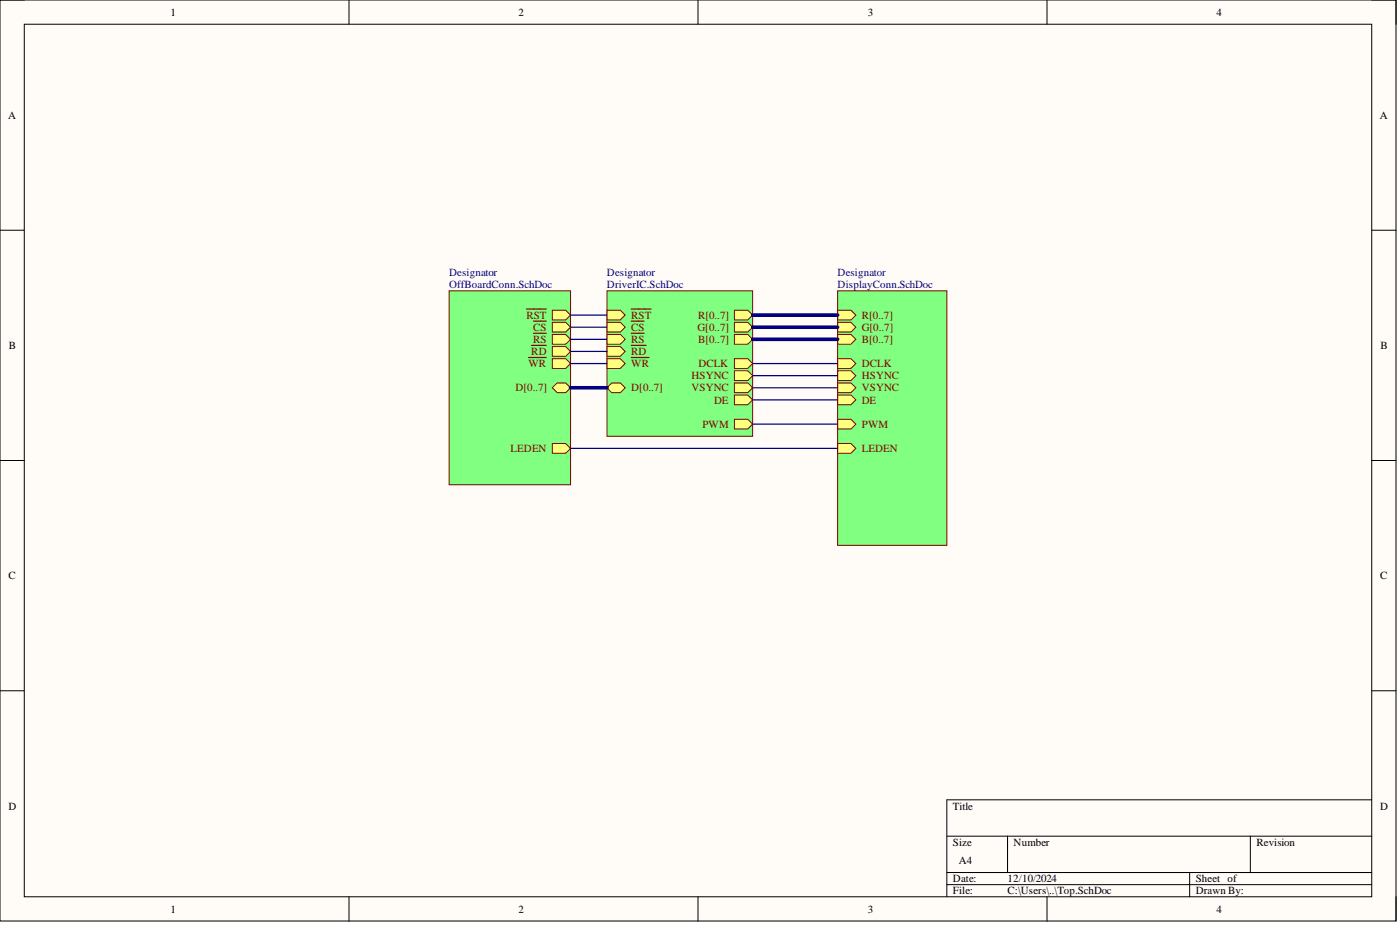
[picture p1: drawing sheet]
<svg xmlns="http://www.w3.org/2000/svg" width="292mm" height="193mm" viewBox="0 0 292 193" stroke-linecap="round" stroke-linejoin="round" font-family="sans-serif">
<path d="M0 0h291.3v192.1h-291.3z" fill-rule="evenodd" fill="#fffcf8"/>
<path d="M0 0h291.3v192.1h-291.3z" fill="none" stroke="#000" stroke-width=".21"/>
<path d="M5.1 5.1h281.1v182h-281.1z" fill-rule="evenodd" fill="#fffcf8"/>
<g fill="none" stroke="#000" stroke-width=".21">
<path d="M0 0h5.1M72.8 0v5.1M145.6 0v5.1M218.5 0v5.1M286.2 0h5.1v5.1M5.1 5.1h281.1v182h-281.1zM0 48h5.1M286.2 48h5.1M0 96.1h5.1M286.2 96.1h5.1M0 144.1h5.1M286.2 144.1h5.1"/>
<path d="M197.6 174.4h88.6M210.2 174.4v7.6M260.9 174.4v7.6M286.2 166.9h-88.6v20.2M72.8 187.1v5M145.6 187.1v5M197.6 182h88.6M197.6 184.6h88.6M218.5 187.1v5M248.2 182v5.1M291.3 187.1v5"/>
</g>
<path d="M174.8 60.7h22.8v53.1h-22.8z" fill-rule="evenodd" fill="#80ff80"/>
<path d="M174.8 60.7h22.8v53.1h-22.8z" fill="none" stroke="#800000" stroke-width=".21"/>
<path d="M174.8 64.7h2.7l1.1 1-1.1 1h-2.7z" fill-rule="evenodd" fill="#ffff80"/>
<path d="M174.8 64.7h2.7l1.1 1-1.1 1h-2.7z" fill="none" stroke="#800000" stroke-width=".21"/>
<path d="M174.8 67.2h2.7l1.1 1.1-1.1 1h-2.7z" fill-rule="evenodd" fill="#ffff80"/>
<path d="M174.8 67.2h2.7l1.1 1.1-1.1 1h-2.7z" fill="none" stroke="#800000" stroke-width=".21"/>
<path d="M174.8 69.8h2.7l1.1 1-1.1 1h-2.7z" fill-rule="evenodd" fill="#ffff80"/>
<path d="M174.8 69.8h2.7l1.1 1-1.1 1h-2.7z" fill="none" stroke="#800000" stroke-width=".21"/>
<path d="M174.8 74.8h2.7l1.1 1-1.1 1.1h-2.7z" fill-rule="evenodd" fill="#ffff80"/>
<path d="M174.8 74.8h2.7l1.1 1-1.1 1.1h-2.7z" fill="none" stroke="#800000" stroke-width=".21"/>
<path d="M174.8 77.4h2.7l1.1 1-1.1 1h-2.7z" fill-rule="evenodd" fill="#ffff80"/>
<path d="M174.8 77.4h2.7l1.1 1-1.1 1h-2.7z" fill="none" stroke="#800000" stroke-width=".21"/>
<path d="M174.8 79.9h2.7l1.1 1-1.1 1h-2.7z" fill-rule="evenodd" fill="#ffff80"/>
<path d="M174.8 79.9h2.7l1.1 1-1.1 1h-2.7z" fill="none" stroke="#800000" stroke-width=".21"/>
<path d="M174.8 82.4h2.7l1.1 1-1.1 1h-2.7z" fill-rule="evenodd" fill="#ffff80"/>
<path d="M174.8 82.4h2.7l1.1 1-1.1 1h-2.7z" fill="none" stroke="#800000" stroke-width=".21"/>
<path d="M174.8 87.5h2.7l1.1 1-1.1 1h-2.7z" fill-rule="evenodd" fill="#ffff80"/>
<path d="M174.8 87.5h2.7l1.1 1-1.1 1h-2.7z" fill="none" stroke="#800000" stroke-width=".21"/>
<path d="M174.8 92.5h2.7l1.1 1-1.1 1.1h-2.7z" fill-rule="evenodd" fill="#ffff80"/>
<path d="M174.8 92.5h2.7l1.1 1-1.1 1.1h-2.7z" fill="none" stroke="#800000" stroke-width=".21"/>
<path d="M126.6 60.7h30.4v30.3h-30.4z" fill-rule="evenodd" fill="#80ff80"/>
<path d="M126.6 60.7h30.4v30.3h-30.4z" fill="none" stroke="#800000" stroke-width=".21"/>
<path d="M153.2 64.7h2.8l1 1-1 1h-2.8z" fill-rule="evenodd" fill="#ffff80"/>
<path d="M153.2 64.7h2.8l1 1-1 1h-2.8z" fill="none" stroke="#800000" stroke-width=".21"/>
<path d="M153.2 69.8h2.8l1 1-1 1h-2.8z" fill-rule="evenodd" fill="#ffff80"/>
<path d="M153.2 69.8h2.8l1 1-1 1h-2.8z" fill="none" stroke="#800000" stroke-width=".21"/>
<path d="M153.2 67.2h2.8l1 1.1-1 1h-2.8z" fill-rule="evenodd" fill="#ffff80"/>
<path d="M153.2 67.2h2.8l1 1.1-1 1h-2.8z" fill="none" stroke="#800000" stroke-width=".21"/>
<path d="M153.2 82.4h2.8l1 1-1 1h-2.8z" fill-rule="evenodd" fill="#ffff80"/>
<path d="M153.2 82.4h2.8l1 1-1 1h-2.8z" fill="none" stroke="#800000" stroke-width=".21"/>
<path d="M153.2 79.9h2.8l1 1-1 1h-2.8z" fill-rule="evenodd" fill="#ffff80"/>
<path d="M153.2 79.9h2.8l1 1-1 1h-2.8z" fill="none" stroke="#800000" stroke-width=".21"/>
<path d="M153.2 77.4h2.8l1 1-1 1h-2.8z" fill-rule="evenodd" fill="#ffff80"/>
<path d="M153.2 77.4h2.8l1 1-1 1h-2.8z" fill="none" stroke="#800000" stroke-width=".21"/>
<path d="M153.2 74.8h2.8l1 1-1 1.1h-2.8z" fill-rule="evenodd" fill="#ffff80"/>
<path d="M153.2 74.8h2.8l1 1-1 1.1h-2.8z" fill="none" stroke="#800000" stroke-width=".21"/>
<path d="M153.2 87.5h2.8l1 1-1 1h-2.8z" fill-rule="evenodd" fill="#ffff80"/>
<path d="M153.2 87.5h2.8l1 1-1 1h-2.8z" fill="none" stroke="#800000" stroke-width=".21"/>
<path d="M126.6 64.7h2.8l1 1-1 1h-2.8z" fill-rule="evenodd" fill="#ffff80"/>
<path d="M126.6 64.7h2.8l1 1-1 1h-2.8z" fill="none" stroke="#800000" stroke-width=".21"/>
<path d="M131.7 64.5h4.1" fill="none" stroke="#800000" stroke-width=".25"/>
<path d="M126.6 67.2h2.8l1 1.1-1 1h-2.8z" fill-rule="evenodd" fill="#ffff80"/>
<path d="M126.6 67.2h2.8l1 1.1-1 1h-2.8z" fill="none" stroke="#800000" stroke-width=".21"/>
<path d="M131.7 67h2.7" fill="none" stroke="#800000" stroke-width=".25"/>
<path d="M126.6 69.8h2.8l1 1-1 1h-2.8z" fill-rule="evenodd" fill="#ffff80"/>
<path d="M126.6 69.8h2.8l1 1-1 1h-2.8z" fill="none" stroke="#800000" stroke-width=".21"/>
<path d="M131.7 69.5h2.7" fill="none" stroke="#800000" stroke-width=".25"/>
<path d="M126.6 72.3h2.8l1 1-1 1h-2.8z" fill-rule="evenodd" fill="#ffff80"/>
<path d="M126.6 72.3h2.8l1 1-1 1h-2.8z" fill="none" stroke="#800000" stroke-width=".21"/>
<path d="M131.7 72.1h3.1" fill="none" stroke="#800000" stroke-width=".25"/>
<path d="M126.6 74.8h2.8l1 1-1 1.1h-2.8z" fill-rule="evenodd" fill="#ffff80"/>
<path d="M126.6 74.8h2.8l1 1-1 1.1h-2.8z" fill="none" stroke="#800000" stroke-width=".21"/>
<path d="M131.7 74.6h3.7" fill="none" stroke="#800000" stroke-width=".25"/>
<path d="M126.6 80.9l1.1-1h1.7l1 1-1 1h-1.7z" fill-rule="evenodd" fill="#ffff80"/>
<path d="M126.6 80.9l1.1-1h1.7l1 1-1 1h-1.7z" fill="none" stroke="#800000" stroke-width=".21"/>
<path d="M93.7 60.7h25.3v40.4h-25.3z" fill-rule="evenodd" fill="#80ff80"/>
<path d="M93.7 60.7h25.3v40.4h-25.3z" fill="none" stroke="#800000" stroke-width=".21"/>
<path d="M115.2 64.7h2.8l1 1-1 1h-2.8z" fill-rule="evenodd" fill="#ffff80"/>
<path d="M115.2 64.7h2.8l1 1-1 1h-2.8z" fill="none" stroke="#800000" stroke-width=".21"/>
<path d="M109.8 64.5h4.2" fill="none" stroke="#800000" stroke-width=".25"/>
<path d="M115.2 67.2h2.8l1 1.1-1 1h-2.8z" fill-rule="evenodd" fill="#ffff80"/>
<path d="M115.2 67.2h2.8l1 1.1-1 1h-2.8z" fill="none" stroke="#800000" stroke-width=".21"/>
<path d="M111.3 67h2.7" fill="none" stroke="#800000" stroke-width=".25"/>
<path d="M115.2 69.8h2.8l1 1-1 1h-2.8z" fill-rule="evenodd" fill="#ffff80"/>
<path d="M115.2 69.8h2.8l1 1-1 1h-2.8z" fill="none" stroke="#800000" stroke-width=".21"/>
<path d="M111.3 69.5h2.7" fill="none" stroke="#800000" stroke-width=".25"/>
<path d="M115.2 72.3h2.8l1 1-1 1h-2.8z" fill-rule="evenodd" fill="#ffff80"/>
<path d="M115.2 72.3h2.8l1 1-1 1h-2.8z" fill="none" stroke="#800000" stroke-width=".21"/>
<path d="M110.9 72.1h3.1" fill="none" stroke="#800000" stroke-width=".25"/>
<path d="M115.2 74.8h2.8l1 1-1 1.1h-2.8z" fill-rule="evenodd" fill="#ffff80"/>
<path d="M115.2 74.8h2.8l1 1-1 1.1h-2.8z" fill="none" stroke="#800000" stroke-width=".21"/>
<path d="M110.3 74.6h3.7" fill="none" stroke="#800000" stroke-width=".25"/>
<path d="M115.2 80.9l1.1-1h1.7l1 1-1 1h-1.7z" fill-rule="evenodd" fill="#ffff80"/>
<path d="M115.2 80.9l1.1-1h1.7l1 1-1 1h-1.7z" fill="none" stroke="#800000" stroke-width=".21"/>
<path d="M115.2 92.5h2.8l1 1-1 1.1h-2.8z" fill-rule="evenodd" fill="#ffff80"/>
<path d="M115.2 92.5h2.8l1 1-1 1.1h-2.8z" fill="none" stroke="#800000" stroke-width=".21"/>
<path d="M119 75.8h7.6M119 73.3h7.6M119 70.8h7.6M119 68.3h7.6M119 65.7h7.6M157 78.4h17.8M157 75.8h17.8M119 93.5h55.8M157 83.4h17.8M157 80.9h17.8M157 88.5h17.8" fill="none" stroke="#000080" stroke-width=".25"/>
<path d="M157 65.7h17.8M157 68.3h17.8M157 70.8h17.8M119 80.9h7.6" fill="none" stroke="#000080" stroke-width=".76"/>
<g font-size="2.3">
<text x="35.5" y="3.3">1</text>
<text x="108.1" y="3.3">2</text>
<text x="181.1" y="3.3">3</text>
<text x="253.8" y="3.3">4</text>
<text x="1.7" y="24.8">A</text>
<text x="287.9" y="24.8">A</text>
<text x="1.9" y="72.8">B</text>
<text x="288.1" y="72.8">B</text>
<text x="1.8" y="120.8">C</text>
<text x="288" y="120.8">C</text>
<text x="1.8" y="168.9">D</text>
<text x="198.8" y="168.9">Title</text>
<text x="288" y="168.9">D</text>
<text x="198.8" y="176.5">Size</text>
<text x="211.5" y="176.5">Number</text>
<text x="262.1" y="176.5">Revision</text>
<text x="198.8" y="184">Date:</text>
<text x="200.1" y="180.3">A4</text>
<text x="210.2" y="184">12/10/2024</text>
<text x="249.5" y="184">Sheet of</text>
<text x="35.5" y="190.4">1</text>
<text x="108.1" y="190.4">2</text>
<text x="181.1" y="190.4">3</text>
<text x="198.8" y="186.6">File:</text>
<text x="210.2" y="186.6">C:\Users\..\Top.SchDoc</text>
<text x="249.5" y="186.6">Drawn By:</text>
<text x="253.8" y="190.4">4</text>
</g>
<g font-size="2.3" fill="#000080">
<text x="93.7" y="57.6">Designator</text>
<text x="126.6" y="57.6">Designator</text>
<text x="174.8" y="57.6">Designator</text>
<text x="93.7" y="60.2">OffBoardConn.SchDoc</text>
<text x="126.6" y="60.2">DriverIC.SchDoc</text>
<text x="174.8" y="60.2">DisplayConn.SchDoc</text>
</g>
<g font-size="2.3" fill="#800000">
<text x="109.8" y="66.5">RST</text>
<text x="111.3" y="69">CS</text>
<text x="111.3" y="71.5">RS</text>
<text x="131.7" y="66.5">RST</text>
<text x="131.7" y="69">CS</text>
<text x="131.7" y="71.5">RS</text>
<text x="145.5" y="69">G[0..7]</text>
<text x="145.6" y="66.5">R[0..7]</text>
<text x="145.6" y="71.5">B[0..7]</text>
<text x="179.8" y="66.5">R[0..7]</text>
<text x="179.8" y="69">G[0..7]</text>
<text x="179.8" y="71.5">B[0..7]</text>
<text x="110.3" y="76.6">WR</text>
<text x="110.9" y="74.1">RD</text>
<text x="131.7" y="74.1">RD</text>
<text x="131.7" y="76.6">WR</text>
<text x="145.7" y="76.6">DCLK</text>
<text x="179.8" y="76.6">DCLK</text>
<text x="107.6" y="81.7">D[0..7]</text>
<text x="131.7" y="81.7">D[0..7]</text>
<text x="144.3" y="81.7">VSYNC</text>
<text x="144.3" y="79.1">HSYNC</text>
<text x="179.8" y="79.1">HSYNC</text>
<text x="179.8" y="81.7">VSYNC</text>
<text x="146.6" y="89.2">PWM</text>
<text x="149" y="84.2">DE</text>
<text x="179.8" y="84.2">DE</text>
<text x="179.8" y="89.2">PWM</text>
<text x="106.5" y="94.3">LEDEN</text>
<text x="179.8" y="94.3">LEDEN</text>
</g>
</svg>
